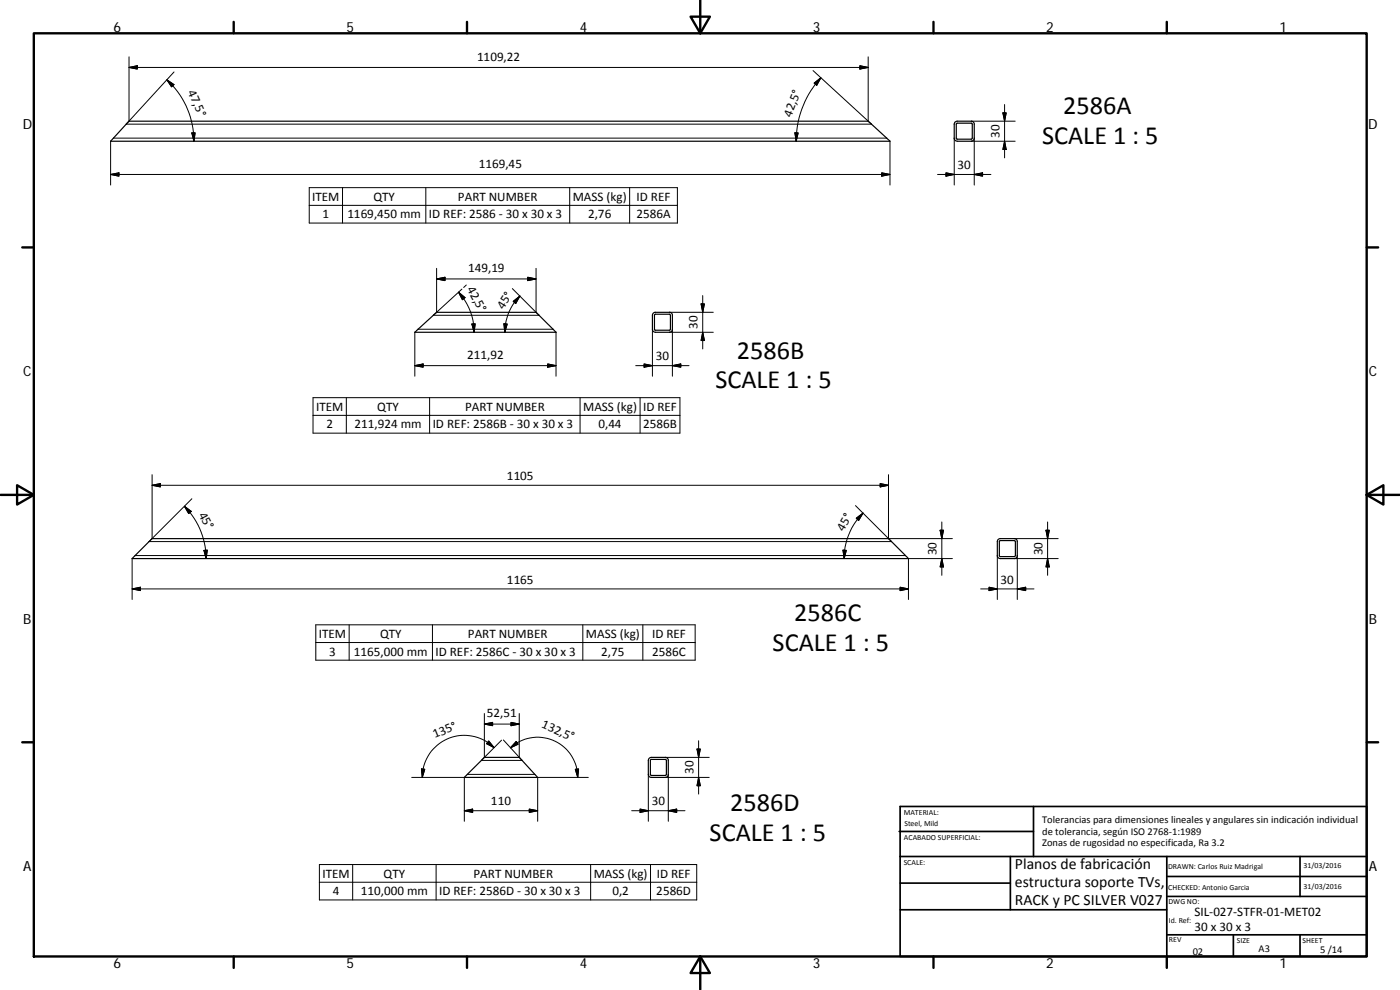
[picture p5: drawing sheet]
<svg xmlns="http://www.w3.org/2000/svg" width="420mm" height="297mm" viewBox="0 0 420 297" stroke-linecap="round" stroke-linejoin="round" font-family="sans-serif">
<path d="M38.7 36.4h221.9l6.5 6h-233.9zM286.6 36.6l.5-.2h4.4a.87 .87 0 0 1 .9 .9v4.1a.94 .94 0 0 1-.9 1h-4.2a.94 .94 0 0 1-.9-1v-4.1zM287 37.1l4.7-.1v4.7l-4.7-.1zM124.5 99.7l6.5-6h29.9l6 6zM196.1 94l.4-.3h4.4a.87 .87 0 0 1 .9 .9v4.2a.87 .87 0 0 1-.9 .9h-4.2a.87 .87 0 0 1-.9-.9v-4.2zM196.5 94.4h4.6v4.6h-4.6zM40.5 166.7l5.1-5.1h221.1l5.9 6h-232.9zM299.6 161.9l.4-.3h4.4a.87 .87 0 0 1 .9 .9v4.2a.9 .9 0 0 1-.9 .9h-4.2a.9 .9 0 0 1-.9-.9v-4.2zM300 162.3l4.6-.1v4.7h-4.6zM144.8 227.8l.6-.6h10.4l5.6 6.1h-22zM194.8 227.5l.7-.3h4.2a.9 .9 0 0 1 .9 1v4.1a.9 .9 0 0 1-.9 1h-4.2a.9 .9 0 0 1-.9-1v-4.1zM195.2 228l4.7-.1v4.7l-4.7-.1z" fill="none" stroke="#000" stroke-width=".36"/>
<g fill="none" stroke="#000" stroke-width=".3">
<path d="M38.7 17.1v19.3M258.1 19.7l2.5 .5-2.5 .5zM260.6 17.1v19.3M38.7 20.2l2.5-.5v1zM50.1 24a24.7 24.7 0 0 1 8.1 18.4M50.1 24l2.1 1.4-.7 .7zM57.6 39.9h1l-.4 2.5zM238.6 39.9h.9l-.6 2.5zM244 21.2l17.5 16.1h-223.6l14.3-15.7M244.3 24.9l2-1.6-1.2 2.3zM246.3 23.3a28.3 28.3 0 0 0-7.4 19.1M260.6 20.2h-221.9"/>
<path d="M291.5 36.4h13.2M301 33.9h1l-.5 2.5zM301.5 31.4v16M33.2 42.4v13.1M33.2 52.3l2.5-.4v1zM33.2 52.3h233.9M34 41.4h232.1M92.8 56.3h110.5v10.6h-110.5zM102.8 56.3v10.6M127.8 56.3v10.6M171 56.3v10.6M189 56.3v10.6"/>
<path d="M264.6 51.9l2.5 .4-2.5 .6zM267.1 42.4v13.1M281.4 52.3h16M283.9 51.9l2.5 .4-2.5 .6zM286.4 41.4v14.1M291.5 42.4h13.2M292.4 41.4v14.1M292.4 52.3l2.5-.4v1zM301.5 42.4l.5 2.5h-1zM92.8 61.6h110.5M124.5 99.7v13.2M125.5 98.8h40.5"/>
<path d="M131 80.5v13.2M131 83.7l2.6-.5v1zM131 83.7h29.9M137.6 87.7l2 1.6-.8 .6zM137.6 87.7a17.6 17.6 0 0 1 4.7 12M139.9 85.5l-.7 .8M141.6 97.2h1l-.3 2.5zM151.2 97.2h1l-.7 2.5zM153.8 86.6l8 8h-31.7l8.5-7.9M154 90.4l2-1.6-1.2 2.3zM156 88.8a15.1 15.1 0 0 0-4.5 10.9M158.4 83.2l2.5 .5-2.5 .5z"/>
<path d="M160.9 80.5v13.2M166.9 99.7v13.2M195.8 98.8v14.1M200.9 99.7h13.2M200.9 93.7h13.2M201.8 98.8v14.1M210.4 91.2h1l-.5 2.5zM210.9 88.7v16M210.9 99.7l.5 2.5h-1zM93.9 119.3h110.2v10.7h-110.2zM103.9 119.3v10.7M124.5 109.7l2.5-.5v1z"/>
<path d="M124.5 109.7h42.4M128.9 119.3v10.7M164.4 109.2l2.5 .5-2.5 .5zM174.1 119.3v10.7M190.8 109.7h16M192.1 119.3v10.7M193.3 109.2l2.5 .5-2.5 .5zM201.8 109.7l2.5-.5v1zM93.9 124.6h110.2M45.6 142.4v19.2M45.6 145.6l2.5-.5v1zM45.6 145.6h221"/>
<path d="M55.4 151.9a22.2 22.2 0 0 1 6.4 15.7M55.4 151.9l2 1.5-.8 .7zM57.6 149.6l-12.9 12.9h222.9l-10.9-10.8M257 155.5l2-1.6-1.3 2.2zM259 153.9a19.4 19.4 0 0 0-5.7 13.7M264.1 145.1l2.5 .5-2.5 .5zM266.6 142.4v19.2h19.2M282.1 159.1h1.1l-.6 2.5zM282.6 156.6v16M313.9 159.1h1l-.5 2.5zM314.4 156.6v16M39.7 167.6v12.3"/>
<path d="M39.7 176.7l2.5-.5v1zM39.7 176.7h232.9M40.5 166.7h231.2M61.2 165.1h1l-.4 2.5zM253 165.1h1l-.7 2.5zM270.1 176.2l2.5 .5-2.5 .5zM282.6 167.6l.6 2.5h-1.1zM285.8 167.6h-13.2v12.3M294.3 176.7h16M296.8 176.2l2.5 .5-2.5 .5zM299.3 166.7v13.2M304.4 167.6h13.2"/>
<path d="M304.4 161.6h13.2M305.3 166.7v13.2M305.3 176.7l2.5-.5v1zM314.4 167.6l.5 2.5h-1zM94.8 187.5h113.8v10.6h-113.8zM94.8 192.8h113.8M104.8 187.5v10.6M129.8 187.5v10.6M174.9 187.5v10.6M192.9 187.5v10.6M145.4 214.1v13.1M145.4 217.3l2.4-.6v1z"/>
<path d="M145.4 217.3h10.4M153.4 216.7l2.4 .6-2.4 .4zM155.8 214.1v13.1M123.6 233.3h15.8v13.1M126.5 230.7l1 .1-.8 2.5zM140.2 232.3h20.3M146.7 222.3l1.6 2-2.3-1.2zM148.3 224.3a12.7 12.7 0 0 0-10.1-3.6 12.7 12.7 0 0 0-11.2 10.1l-.3 2.5M151.1 222l5.6 6.2h-12.2l6-6.1M153.2 224.4a12 12 0 0 1 9.3-3.1 12 12 0 0 1 10.6 9.5l.3 2.5M154.9 222.5l.6 .8-2.3 1.1zM172.7 230.8l.9-.1-.2 2.6z"/>
<path d="M176.6 233.3h-15.2v13.1M194.6 232.3v14.1M199.7 233.3h13.1M199.7 227.2h13.1M200.6 232.3v14.1M209.2 224.7h1l-.5 2.5zM209.7 222.3v16M209.7 233.3l.5 2.5h-1zM95.9 259.4h113.2v10.6h-113.2zM105.8 259.4v10.6M130.9 259.4v10.6M139.4 243.2l2.4-.4v1z"/>
<path d="M139.4 243.2h22M158.8 242.8l2.6 .4-2.6 .6zM177.3 259.4v10.6M189.6 243.2h16M192.1 242.8l2.5 .4-2.5 .6zM195.2 259.4v10.6M200.6 243.2l2.5-.4v1zM95.9 264.7h113.2"/>
</g>
<g fill="none" stroke="#000" stroke-width=".71">
<path d="M10.1 10h400.1v277h-400.1zM70.1 6.6v3.4M140.2 6.6v3.4M207.3 5h5.8l-2.9 5zM210.2 0v10M280.2 6.6v3.4M350.2 6.6v3.4M6.7 74.2h3.4M410.2 74.2h3.4M.2 148.5h9.9M5.1 145.6l5 2.9-5 2.9zM410.2 148.5l5-2.9v5.8z"/>
<path d="M410.2 148.5h9.9M6.7 222.7h3.4M410.2 222.7h3.4M70.1 287v3.4M140.2 287v3.4M210.2 287l2.9 5h-5.8zM210.2 287v10M280.2 287v3.4M350.2 287v3.4"/>
</g>
<g fill="none" stroke="#000" stroke-width=".51">
<path d="M269.8 249.5h40.4M270.1 257h140.1M270.1 242h140.1v45h-140.1zM303.2 257v16M310.2 242v15M350.2 257v30M390.2 257v12M270.1 273h80.1M270.1 265h33.1M350.2 269h60M350.2 263h60M350.2 280.5h60"/>
<path d="M370.2 280.5v6.5M390.2 280.5v6.5"/>
</g>
<g fill="#000" stroke="#000" stroke-width=".3">
<path d="M38.7 20.2l2.5-.5v1zM50.1 24l2.1 1.4-.7 .7zM57.6 39.9h1l-.4 2.5zM238.6 39.9h.9l-.6 2.5zM244.3 24.9l2-1.6-1.2 2.3zM258.1 19.7l2.5 .5-2.5 .5zM301 33.9h1l-.5 2.5zM33.2 52.3l2.5-.4v1zM264.6 51.9l2.5 .4-2.5 .6zM283.9 51.9l2.5 .4-2.5 .6zM292.4 52.3l2.5-.4v1zM301.5 42.4l.5 2.5h-1z"/>
<path d="M131 83.7l2.6-.5v1zM137.6 87.7l2 1.6-.8 .6zM141.6 97.2h1l-.3 2.5zM151.2 97.2h1l-.7 2.5zM154 90.4l2-1.6-1.2 2.3zM158.4 83.2l2.5 .5-2.5 .5zM210.4 91.2h1l-.5 2.5zM124.5 109.7l2.5-.5v1zM164.4 109.2l2.5 .5-2.5 .5zM193.3 109.2l2.5 .5-2.5 .5zM201.8 109.7l2.5-.5v1zM210.9 99.7l.5 2.5h-1z"/>
<path d="M45.6 145.6l2.5-.5v1zM55.4 151.9l2 1.5-.8 .7zM257 155.5l2-1.6-1.3 2.2zM264.1 145.1l2.5 .5-2.5 .5zM282.1 159.1h1.1l-.6 2.5zM313.9 159.1h1l-.5 2.5zM39.7 176.7l2.5-.5v1zM61.2 165.1h1l-.4 2.5zM253 165.1h1l-.7 2.5zM270.1 176.2l2.5 .5-2.5 .5zM282.6 167.6l.6 2.5h-1.1zM296.8 176.2l2.5 .5-2.5 .5z"/>
<path d="M305.3 176.7l2.5-.5v1zM314.4 167.6l.5 2.5h-1zM145.4 217.3l2.4-.6v1zM153.4 216.7l2.4 .6-2.4 .4zM126.5 230.7l1 .1-.8 2.5zM146.7 222.3l1.6 2-2.3-1.2zM154.9 222.5l.6 .8-2.3 1.1zM172.7 230.8l.9-.1-.2 2.6zM209.2 224.7h1l-.5 2.5zM209.7 233.3l.5 2.5h-1zM139.4 243.2l2.4-.4v1zM158.8 242.8l2.6 .4-2.6 .6z"/>
<path d="M192.1 242.8l2.5 .4-2.5 .6zM200.6 243.2l2.5-.4v1z"/>
</g>
<g font-size="7.9">
<text x="319.1" y="34.1">2586A</text>
<text x="312.7" y="43.1">SCALE 1 : 5</text>
<text x="221.2" y="107.6">2586B</text>
<text x="214.7" y="116.6">SCALE 1 : 5</text>
<text x="238.4" y="186.3">2586C</text>
<text x="231.9" y="195.3">SCALE 1 : 5</text>
<text x="219.2" y="243.4">2586D</text>
<text x="213" y="252.3">SCALE 1 : 5</text>
</g>
<g font-size="4.7">
<text x="304.6" y="260.8">Planos de fabricación</text>
<text x="304.6" y="266.2">estructura soporte TVs,</text>
<text x="304.6" y="271.6">RACK y PC SILVER V027</text>
</g>
<g font-size="4.2">
<text x="34" y="9.6">6</text>
<text x="104" y="9.6">5</text>
<text x="174" y="9.6">4</text>
<text x="244" y="9.6">3</text>
<text x="314" y="9.6">2</text>
<text x="384" y="9.6">1</text>
<text x="6.8" y="38.7">D</text>
<text x="410.6" y="38.7">D</text>
<text x="7" y="112.9">C</text>
<text x="410.8" y="112.9">C</text>
<text x="7" y="187.1">B</text>
<text x="410.8" y="187.1">B</text>
<text x="7" y="261.3">A</text>
<text x="410.8" y="261.3">A</text>
<text x="34" y="290.4">6</text>
<text x="104" y="290.4">5</text>
<text x="174" y="290.4">4</text>
<text x="244" y="290.4">3</text>
<text x="314" y="290.4">2</text>
<text x="384" y="290.4">1</text>
</g>
<g font-size="3.9">
<text x="143.2" y="18.2">1109,22</text>
<text x="56.3" y="27.7" transform="rotate(66 56.3 27.7)">47,5°</text>
<text x="237.4" y="35.3" transform="rotate(-69 237.4 35.3)">42,5°</text>
<text x="299.9" y="41.4" transform="rotate(-90 299.9 41.4)">30</text>
<text x="143.7" y="50.3">1169,45</text>
<text x="287.4" y="50.8">30</text>
<text x="93.7" y="60.2">ITEM</text>
<text x="96.8" y="65.5">1</text>
<text x="104.3" y="65.6">1169,450 mm</text>
<text x="112.1" y="60.2">QTY</text>
<text x="128.7" y="65.6">ID REF: 2586 ‐ 30 x 30 x 3</text>
<text x="137.4" y="60.2">PART NUMBER</text>
<text x="171.9" y="60.3">MASS (kg)</text>
<text x="176.5" y="65.6">2,76</text>
<text x="191" y="65.6">2586A</text>
<text x="191" y="60.2">ID REF</text>
<text x="140.5" y="81.6">149,19</text>
<text x="140.1" y="86.7" transform="rotate(62 140.1 86.7)">42,5°</text>
<text x="151.1" y="93" transform="rotate(-58 151.1 93)">45°</text>
<text x="209.3" y="98.7" transform="rotate(-90 209.3 98.7)">30</text>
<text x="140.2" y="107.6">211,92</text>
<text x="196.8" y="108.1">30</text>
<text x="94.9" y="123.2">ITEM</text>
<text x="113.2" y="123.3">QTY</text>
<text x="139.6" y="123.2">PART NUMBER</text>
<text x="175" y="123.4">MASS (kg)</text>
<text x="193" y="123.2">ID REF</text>
<text x="98" y="128.6">2</text>
<text x="106.4" y="128.6">211,924 mm</text>
<text x="129.9" y="128.6">ID REF: 2586B ‐ 30 x 30 x 3</text>
<text x="179.6" y="128.6">0,44</text>
<text x="193" y="128.6">2586B</text>
<text x="152.2" y="144.1">1105</text>
<text x="59.6" y="154.4" transform="rotate(63 59.6 154.4)">45°</text>
<text x="253.2" y="159.6" transform="rotate(-60 253.2 159.6)">45°</text>
<text x="281.1" y="166.6" transform="rotate(-90 281.1 166.6)">30</text>
<text x="312.9" y="166.6" transform="rotate(-90 312.9 166.6)">30</text>
<text x="152.2" y="175.1">1165</text>
<text x="300.3" y="175.1">30</text>
<text x="95.7" y="191.3">ITEM</text>
<text x="114.1" y="191.4">QTY</text>
<text x="140.4" y="191.3">PART NUMBER</text>
<text x="175.8" y="191.5">MASS (kg)</text>
<text x="195.7" y="191.3">ID REF</text>
<text x="98.8" y="196.7">3</text>
<text x="106.2" y="196.7">1165,000 mm</text>
<text x="130.7" y="196.7">ID REF: 2586C ‐ 30 x 30 x 3</text>
<text x="180.5" y="196.7">2,75</text>
<text x="195.7" y="196.7">2586C</text>
<text x="146.1" y="215.2">52,51</text>
<text x="130.5" y="221.5" transform="rotate(-22 130.5 221.5)">135°</text>
<text x="162.3" y="218.2" transform="rotate(24 162.3 218.2)">132,5°</text>
<text x="208.1" y="232.2" transform="rotate(-90 208.1 232.2)">30</text>
<text x="147.4" y="241.7">110</text>
<text x="195.6" y="241.7">30</text>
<text x="96.8" y="263.3">ITEM</text>
<text x="115.1" y="263.3">QTY</text>
<text x="142.1" y="263.3">PART NUMBER</text>
<text x="178.2" y="263.4">MASS (kg)</text>
<text x="197.1" y="263.3">ID REF</text>
<text x="99.9" y="268.6">4</text>
<text x="108.3" y="268.6">110,000 mm</text>
<text x="131.8" y="268.6">ID REF: 2586D ‐ 30 x 30 x 3</text>
<text x="183.8" y="268.6">0,2</text>
<text x="197" y="268.6">2586D</text>
<text x="358.5" y="274.9">SIL‐027‐STFR‐01‐MET02</text>
<text x="358.5" y="279.4">30 x 30 x 3</text>
</g>
<g font-size="3.1">
<text x="312.8" y="246.8">Tolerancias para dimensiones lineales y angulares sin indicación individual</text>
<text x="312.8" y="250.4">de tolerancia, según ISO 2768‐1:1989</text>
<text x="312.8" y="254">Zonas de rugosidad no especificada, Ra 3.2</text>
<text x="357.9" y="286.4">02</text>
<text x="377.7" y="285.6">A3</text>
<text x="396.2" y="285.9">5 /14</text>
</g>
<g font-size="2.4">
<text x="271.2" y="244.4">MATERIAL:</text>
<text x="271.3" y="251.9">ACABADO SUPERFICIAL:</text>
<text x="271.4" y="247.9">Steel, Mild</text>
<text x="271.2" y="259.7">SCALE:</text>
<text x="350.6" y="260.8">DRAWN: Carlos Ruiz Madrigal</text>
<text x="391.2" y="260.6">31/03/2016</text>
<text x="350.6" y="267">CHECKED: Antonio Garcia</text>
<text x="391.2" y="266.6">31/03/2016</text>
<text x="350.7" y="271.4">DWG NO:</text>
<text x="350.8" y="276.8">Id. Ref:</text>
<text x="350.8" y="282.8">REV</text>
<text x="371.2" y="282.9">SIZE</text>
<text x="390.9" y="282.9">SHEET</text>
</g>
</svg>
